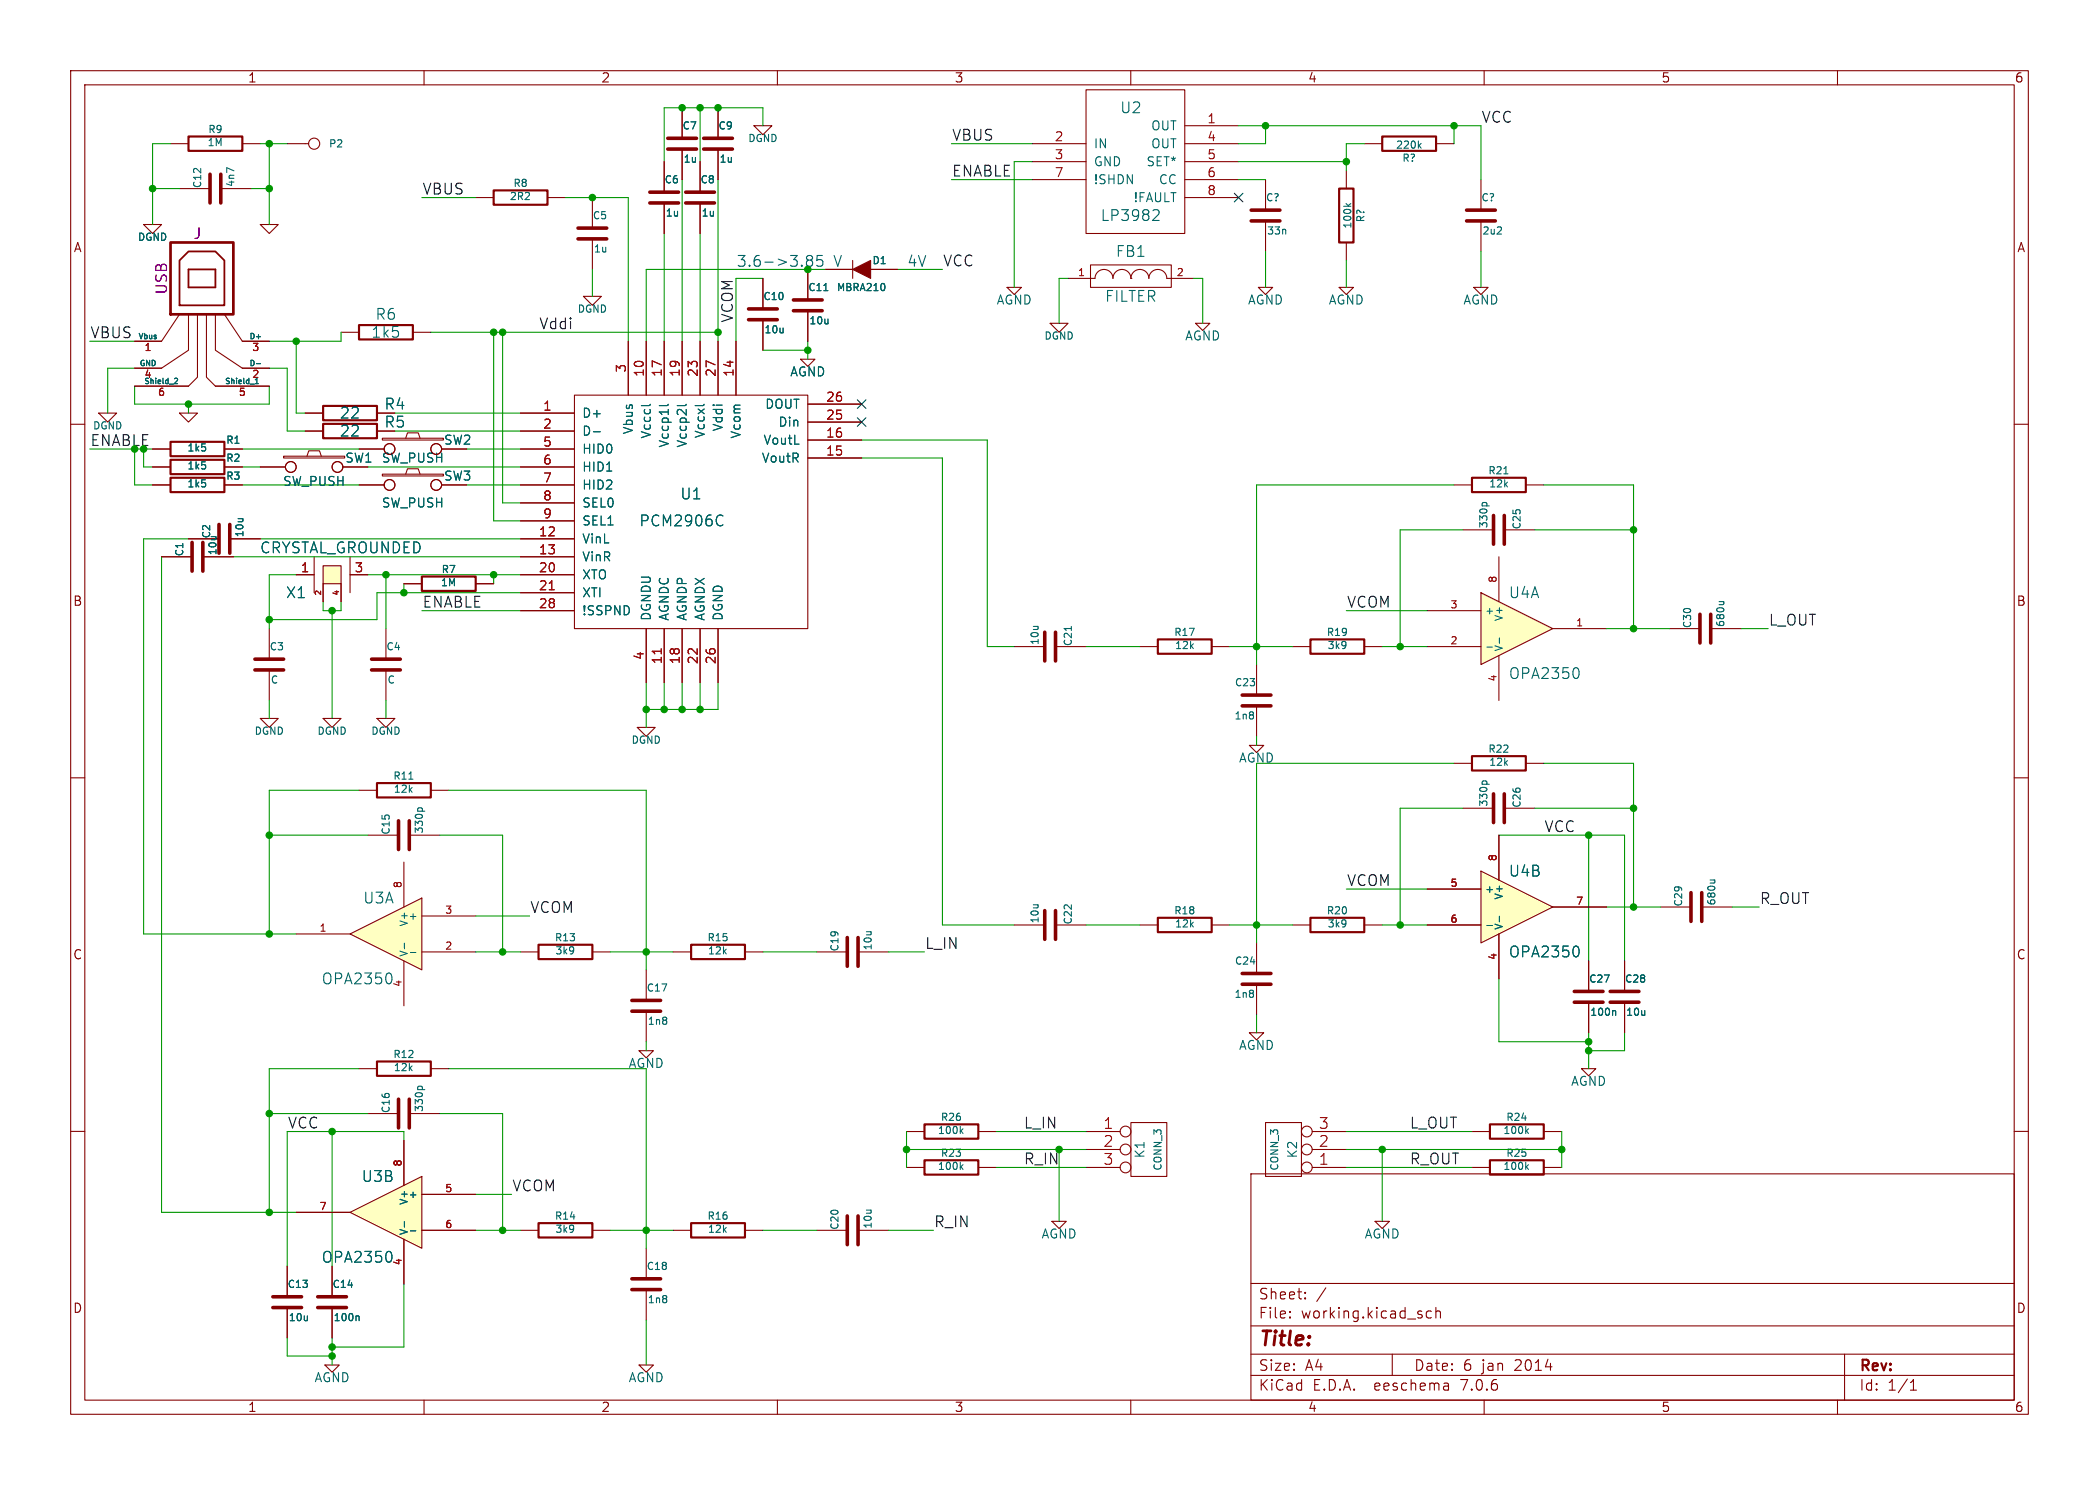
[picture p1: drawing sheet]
EESchema Schematic File Version 2
LIBS:crystals
LIBS:linear_regulators
LIBS:usb_codec
LIBS:conn
LIBS:usb-cache
EELAYER 24 0
EELAYER END
$Descr A4 11693 8268
encoding utf-8
Sheet 1 1
Title ""
Date "6 jan 2014"
Rev ""
Comp ""
Comment1 ""
Comment2 ""
Comment3 ""
Comment4 ""
$EndDescr
$Comp
L PCM2902C U1
U 1 1
P 3800 2800
F 0 "U1" H 3850 2850 60  0000 C CNN
F 1 "PCM2906C" H 3800 2700 60  0000 C CNN
F 2 "" H 3800 2800 60  0001 C CNN
F 3 "" H 3800 2800 60  0001 C CNN
	1    3800 2800
	1    0    0    -1  
$EndComp
$Comp
L USB J1
U 1 1
P 1150 1700
F 0 "J1" H 1200 1750 60  0001 C CNN
F 1 "USB" H 1150 1700 60  0001 C CNN
F 2 "" H 1150 1700 60  0001 C CNN
F 3 "" H 1150 1700 60  0001 C CNN
F 4 "J" H 1100 2100 60  0000 C CNN "Reference"
F 5 "USB" V 900 1850 60  0000 C CNN "Value"
F 6 "" H 1150 1700 60  0000 C CNN "Footprint"
F 7 "" H 1150 1700 60  0000 C CNN "Datasheet"
	1    1150 1700
	1    0    0    -1  
$EndComp
$Comp
L R R4
U 1 1
P 1950 2300
F 0 "R4" V 2000 2050 60  0000 C CNN
F 1 "22" V 1950 2300 60  0000 C CNN
F 2 "" H 1950 2300 60  0001 C CNN
F 3 "" H 1950 2300 60  0001 C CNN
	1    1950 2300
	0    -1   -1   0   
$EndComp
$Comp
L R R5
U 1 1
P 1950 2400
F 0 "R5" V 2000 2150 60  0000 C CNN
F 1 "22" V 1950 2400 60  0000 C CNN
F 2 "" H 1950 2400 60  0001 C CNN
F 3 "" H 1950 2400 60  0001 C CNN
	1    1950 2400
	0    -1   -1   0   
$EndComp
$Comp
L R R6
U 1 1
P 2150 1850
F 0 "R6" V 2250 1850 60  0000 C CNN
F 1 "1k5" V 2150 1850 60  0000 C CNN
F 2 "" H 2150 1850 60  0001 C CNN
F 3 "" H 2150 1850 60  0001 C CNN
	1    2150 1850
	0    -1   -1   0   
$EndComp
Text Label 2350 1100 0    60   ~ 0
VBUS
Text Label 500  1900 0    60   ~ 0
VBUS
$Comp
L R R8
U 1 1
P 2900 1100
F 0 "R8" V 2980 1100 40  0000 C CNN
F 1 "2R2" V 2907 1101 40  0000 C CNN
F 2 "~" V 2830 1100 30  0000 C CNN
F 3 "~" H 2900 1100 30  0000 C CNN
	1    2900 1100
	0    -1   -1   0   
$EndComp
$Comp
L C C5
U 1 1
P 3300 1300
F 0 "C5" H 3300 1400 40  0000 L CNN
F 1 "1u" H 3306 1215 40  0000 L CNN
F 2 "~" H 3338 1150 30  0000 C CNN
F 3 "~" H 3300 1300 60  0000 C CNN
	1    3300 1300
	1    0    0    -1  
$EndComp
$Comp
L DGND #PWR01
U 1 1
P 3300 1650
F 0 "#PWR01" H 3300 1650 40  0001 C CNN
F 1 "DGND" H 3300 1580 40  0000 C CNN
F 2 "" H 3300 1650 60  0000 C CNN
F 3 "" H 3300 1650 60  0000 C CNN
	1    3300 1650
	1    0    0    -1  
$EndComp
$Comp
L DGND #PWR02
U 1 1
P 600 2300
F 0 "#PWR02" H 600 2300 40  0001 C CNN
F 1 "DGND" H 600 2230 40  0000 C CNN
F 2 "" H 600 2300 60  0000 C CNN
F 3 "" H 600 2300 60  0000 C CNN
	1    600  2300
	1    0    0    -1  
$EndComp
Text Label 2350 3400 0    60   ~ 0
ENABLE
$Comp
L R R1
U 1 1
P 1100 2500
F 0 "R1" V 1150 2300 40  0000 C CNN
F 1 "1k5" V 1107 2501 40  0000 C CNN
F 2 "~" V 1030 2500 30  0000 C CNN
F 3 "~" H 1100 2500 30  0000 C CNN
	1    1100 2500
	0    -1   -1   0   
$EndComp
$Comp
L R R2
U 1 1
P 1100 2600
F 0 "R2" V 1150 2400 40  0000 C CNN
F 1 "1k5" V 1107 2601 40  0000 C CNN
F 2 "~" V 1030 2600 30  0000 C CNN
F 3 "~" H 1100 2600 30  0000 C CNN
	1    1100 2600
	0    -1   -1   0   
$EndComp
$Comp
L R R3
U 1 1
P 1100 2700
F 0 "R3" V 1150 2500 40  0000 C CNN
F 1 "1k5" V 1107 2701 40  0000 C CNN
F 2 "~" V 1030 2700 30  0000 C CNN
F 3 "~" H 1100 2700 30  0000 C CNN
	1    1100 2700
	0    -1   -1   0   
$EndComp
$Comp
L SW_PUSH SW2
U 1 1
P 2300 2500
F 0 "SW2" H 2550 2550 50  0000 C CNN
F 1 "SW_PUSH" H 2300 2450 50  0000 C CNN
F 2 "~" H 2300 2500 60  0000 C CNN
F 3 "~" H 2300 2500 60  0000 C CNN
	1    2300 2500
	1    0    0    -1  
$EndComp
$Comp
L SW_PUSH SW1
U 1 1
P 1750 2600
F 0 "SW1" H 2000 2650 50  0000 C CNN
F 1 "SW_PUSH" H 1750 2520 50  0000 C CNN
F 2 "~" H 1750 2600 60  0000 C CNN
F 3 "~" H 1750 2600 60  0000 C CNN
	1    1750 2600
	1    0    0    -1  
$EndComp
$Comp
L SW_PUSH SW3
U 1 1
P 2300 2700
F 0 "SW3" H 2550 2750 50  0000 C CNN
F 1 "SW_PUSH" H 2300 2600 50  0000 C CNN
F 2 "~" H 2300 2700 60  0000 C CNN
F 3 "~" H 2300 2700 60  0000 C CNN
	1    2300 2700
	1    0    0    -1  
$EndComp
Text Label 500  2500 0    60   ~ 0
ENABLE
$Comp
L R R7
U 1 1
P 2500 3250
F 0 "R7" V 2580 3250 40  0000 C CNN
F 1 "1M" V 2507 3251 40  0000 C CNN
F 2 "~" V 2430 3250 30  0000 C CNN
F 3 "~" H 2500 3250 30  0000 C CNN
	1    2500 3250
	0    -1   -1   0   
$EndComp
$Comp
L C C4
U 1 1
P 2150 3700
F 0 "C4" H 2150 3800 40  0000 L CNN
F 1 "C" H 2156 3615 40  0000 L CNN
F 2 "~" H 2188 3550 30  0000 C CNN
F 3 "~" H 2150 3700 60  0000 C CNN
	1    2150 3700
	1    0    0    -1  
$EndComp
$Comp
L C C3
U 1 1
P 1500 3700
F 0 "C3" H 1500 3800 40  0000 L CNN
F 1 "C" H 1506 3615 40  0000 L CNN
F 2 "~" H 1538 3550 30  0000 C CNN
F 3 "~" H 1500 3700 60  0000 C CNN
	1    1500 3700
	1    0    0    -1  
$EndComp
Text Label 5300 1000 0    60   ~ 0
ENABLE
Text Label 5250 1500 0    60   ~ 0
VCC
$Comp
L DIODE D1
U 1 1
P 4800 1500
F 0 "D1" H 4700 1450 40  0000 C CNN
F 1 "MBRA210" H 4800 1600 40  0000 C CNN
F 2 "~" H 4800 1500 60  0000 C CNN
F 3 "~" H 4800 1500 60  0000 C CNN
	1    4800 1500
	-1   0    0    1   
$EndComp
$Comp
L C C11
U 1 1
P 4500 1700
F 0 "C11" H 4500 1800 40  0000 L CNN
F 1 "10u" H 4506 1615 40  0000 L CNN
F 2 "~" H 4538 1550 30  0000 C CNN
F 3 "~" H 4500 1700 60  0000 C CNN
	1    4500 1700
	1    0    0    -1  
$EndComp
Wire Wire Line
	2200 2400 2900 2400
Wire Wire Line
	1700 2400 1600 2400
Wire Wire Line
	1600 2400 1600 2050
Wire Wire Line
	1600 2050 1500 2050
Wire Wire Line
	1500 1900 1900 1900
Wire Wire Line
	1650 1900 1650 2300
Wire Wire Line
	1650 2300 1700 2300
Wire Wire Line
	2200 2300 2900 2300
Connection ~ 1650 1900
Wire Wire Line
	500  1900 750  1900
Wire Wire Line
	1900 1900 1900 1850
Wire Wire Line
	3300 1650 3300 1500
Wire Wire Line
	3500 1100 3500 1900
Wire Wire Line
	3150 1100 3500 1100
Connection ~ 3300 1100
Wire Wire Line
	2650 1100 2350 1100
Wire Wire Line
	750  2050 600  2050
Wire Wire Line
	600  2050 600  2300
Wire Wire Line
	2900 3400 2350 3400
Wire Wire Line
	2600 2500 2900 2500
Wire Wire Line
	2000 2500 1350 2500
Wire Wire Line
	1350 2600 1450 2600
Wire Wire Line
	2050 2600 2900 2600
Wire Wire Line
	2600 2700 2900 2700
Wire Wire Line
	2000 2700 1350 2700
Wire Wire Line
	500  2500 850  2500
Wire Wire Line
	850  2600 800  2600
Wire Wire Line
	800  2600 800  2500
Connection ~ 800  2500
Wire Wire Line
	850  2700 750  2700
Wire Wire Line
	750  2700 750  2500
Connection ~ 750  2500
Wire Wire Line
	4000 1000 4000 1900
Wire Wire Line
	2400 1850 4000 1850
Wire Wire Line
	2900 2800 2800 2800
Wire Wire Line
	2800 2800 2800 1850
Connection ~ 2800 1850
Wire Wire Line
	2900 2900 2750 2900
Wire Wire Line
	2750 2900 2750 1850
Connection ~ 2750 1850
Wire Wire Line
	2050 3200 2900 3200
Wire Wire Line
	2100 3300 2900 3300
Wire Wire Line
	2100 3300 2100 3450
Wire Wire Line
	2100 3450 1500 3450
Wire Wire Line
	1500 3200 1500 3500
Wire Wire Line
	2750 3250 2750 3200
Connection ~ 2750 3200
Wire Wire Line
	2250 3250 2250 3300
Connection ~ 2250 3300
Wire Wire Line
	2150 3500 2150 3200
Connection ~ 2150 3200
Connection ~ 1500 3450
Wire Wire Line
	2150 4000 2150 3900
Wire Wire Line
	1500 4000 1500 3900
$Comp
L AGND #PWR08
U 1 1
P 4500 2000
F 0 "#PWR08" H 4500 2000 40  0001 C CNN
F 1 "AGND" H 4500 1930 50  0000 C CNN
F 2 "" H 4500 2000 60  0000 C CNN
F 3 "" H 4500 2000 60  0000 C CNN
	1    4500 2000
	1    0    0    -1  
$EndComp
Wire Wire Line
	4500 1900 4500 2000
Wire Wire Line
	3600 1500 4600 1500
Wire Wire Line
	3600 1500 3600 1900
Connection ~ 4500 1500
Wire Wire Line
	3700 1900 3700 1300
Wire Wire Line
	3800 1000 3800 1900
$Comp
L C C6
U 1 1
P 3700 1100
F 0 "C6" H 3700 1200 40  0000 L CNN
F 1 "1u" H 3706 1015 40  0000 L CNN
F 2 "~" H 3738 950 30  0000 C CNN
F 3 "~" H 3700 1100 60  0000 C CNN
	1    3700 1100
	1    0    0    -1  
$EndComp
$Comp
L C C7
U 1 1
P 3800 800
F 0 "C7" H 3800 900 40  0000 L CNN
F 1 "1u" H 3806 715 40  0000 L CNN
F 2 "~" H 3838 650 30  0000 C CNN
F 3 "~" H 3800 800 60  0000 C CNN
	1    3800 800 
	1    0    0    -1  
$EndComp
Wire Wire Line
	3700 900  3700 600 
Connection ~ 3700 600 
$Comp
L C C8
U 1 1
P 3900 1100
F 0 "C8" H 3900 1200 40  0000 L CNN
F 1 "1u" H 3906 1015 40  0000 L CNN
F 2 "~" H 3938 950 30  0000 C CNN
F 3 "~" H 3900 1100 60  0000 C CNN
	1    3900 1100
	1    0    0    -1  
$EndComp
Wire Wire Line
	3900 1900 3900 1300
Wire Wire Line
	3900 600  3900 900 
Connection ~ 3800 600 
$Comp
L C C9
U 1 1
P 4000 800
F 0 "C9" H 4000 900 40  0000 L CNN
F 1 "1u" H 4006 715 40  0000 L CNN
F 2 "~" H 4038 650 30  0000 C CNN
F 3 "~" H 4000 800 60  0000 C CNN
	1    4000 800 
	1    0    0    -1  
$EndComp
Connection ~ 3900 600 
Connection ~ 4000 1850
$Comp
L DGND #PWR010
U 1 1
P 4250 700
F 0 "#PWR010" H 4250 700 40  0001 C CNN
F 1 "DGND" H 4250 630 40  0000 C CNN
F 2 "" H 4250 700 60  0000 C CNN
F 3 "" H 4250 700 60  0000 C CNN
	1    4250 700 
	1    0    0    -1  
$EndComp
Wire Wire Line
	3700 600  4250 600 
Wire Wire Line
	4250 600  4250 700 
$Comp
L C C10
U 1 1
P 4250 1750
F 0 "C10" H 4250 1850 40  0000 L CNN
F 1 "10u" H 4256 1665 40  0000 L CNN
F 2 "~" H 4288 1600 30  0000 C CNN
F 3 "~" H 4250 1750 60  0000 C CNN
	1    4250 1750
	1    0    0    -1  
$EndComp
Wire Wire Line
	4500 1950 4250 1950
Connection ~ 4500 1950
Wire Wire Line
	4100 1900 4100 1550
Wire Wire Line
	4100 1550 4250 1550
$Comp
L DGND #PWR011
U 1 1
P 3600 4050
F 0 "#PWR011" H 3600 4050 40  0001 C CNN
F 1 "DGND" H 3600 3980 40  0000 C CNN
F 2 "" H 3600 4050 60  0000 C CNN
F 3 "" H 3600 4050 60  0000 C CNN
	1    3600 4050
	1    0    0    -1  
$EndComp
Wire Wire Line
	3800 3950 3800 3800
Wire Wire Line
	3700 3800 3700 3950
Wire Wire Line
	4000 3950 4000 3800
Wire Wire Line
	3600 3800 3600 4050
Connection ~ 3600 3950
$Comp
L C C2
U 1 1
P 1250 3000
F 0 "C2" H 1250 3100 40  0000 L CNN
F 1 "10u" H 1256 2915 40  0000 L CNN
F 2 "~" H 1288 2850 30  0000 C CNN
F 3 "~" H 1250 3000 60  0000 C CNN
	1    1250 3000
	0    -1   -1   0   
$EndComp
$Comp
L C C1
U 1 1
P 1100 3100
F 0 "C1" H 1100 3200 40  0000 L CNN
F 1 "10u" H 1106 3015 40  0000 L CNN
F 2 "~" H 1138 2950 30  0000 C CNN
F 3 "~" H 1100 3100 60  0000 C CNN
	1    1100 3100
	0    -1   -1   0   
$EndComp
Wire Wire Line
	2900 3000 1450 3000
Wire Wire Line
	2900 3100 1300 3100
Text Label 3000 1850 0    60   ~ 0
Vddi
$Comp
L TL082 U3
U 2 1
P 2150 6750
F 0 "U3" H 2100 6950 60  0000 L CNN
F 1 "OPA2350" H 2100 6500 60  0000 L CNN
F 2 "" H 2150 6750 60  0000 C CNN
F 3 "" H 2150 6750 60  0000 C CNN
	2    2150 6750
	-1   0    0    -1  
$EndComp
$Comp
L C C13
U 1 1
P 1600 7250
F 0 "C13" H 1600 7350 40  0000 L CNN
F 1 "10u" H 1606 7165 40  0000 L CNN
F 2 "~" H 1638 7100 30  0000 C CNN
F 3 "~" H 1600 7250 60  0000 C CNN
	1    1600 7250
	1    0    0    -1  
$EndComp
$Comp
L C C14
U 1 1
P 1850 7250
F 0 "C14" H 1850 7350 40  0000 L CNN
F 1 "100n" H 1856 7165 40  0000 L CNN
F 2 "~" H 1888 7100 30  0000 C CNN
F 3 "~" H 1850 7250 60  0000 C CNN
	1    1850 7250
	1    0    0    -1  
$EndComp
$Comp
L R R12
U 1 1
P 2250 5950
F 0 "R12" V 2330 5950 40  0000 C CNN
F 1 "12k" V 2257 5951 40  0000 C CNN
F 2 "~" V 2180 5950 30  0000 C CNN
F 3 "~" H 2250 5950 30  0000 C CNN
	1    2250 5950
	0    -1   -1   0   
$EndComp
$Comp
L C C16
U 1 1
P 2250 6200
F 0 "C16" H 2250 6300 40  0000 L CNN
F 1 "330p" H 2256 6115 40  0000 L CNN
F 2 "~" H 2288 6050 30  0000 C CNN
F 3 "~" H 2250 6200 60  0000 C CNN
	1    2250 6200
	0    -1   -1   0   
$EndComp
$Comp
L R R14
U 1 1
P 3150 6850
F 0 "R14" V 3230 6850 40  0000 C CNN
F 1 "3k9" V 3157 6851 40  0000 C CNN
F 2 "~" V 3080 6850 30  0000 C CNN
F 3 "~" H 3150 6850 30  0000 C CNN
	1    3150 6850
	0    -1   -1   0   
$EndComp
$Comp
L R R16
U 1 1
P 4000 6850
F 0 "R16" V 4080 6850 40  0000 C CNN
F 1 "12k" V 4007 6851 40  0000 C CNN
F 2 "~" V 3930 6850 30  0000 C CNN
F 3 "~" H 4000 6850 30  0000 C CNN
	1    4000 6850
	0    -1   -1   0   
$EndComp
$Comp
L C C20
U 1 1
P 4750 6850
F 0 "C20" H 4750 6950 40  0000 L CNN
F 1 "10u" H 4756 6765 40  0000 L CNN
F 2 "~" H 4788 6700 30  0000 C CNN
F 3 "~" H 4750 6850 60  0000 C CNN
	1    4750 6850
	0    -1   -1   0   
$EndComp
$Comp
L C C18
U 1 1
P 3600 7150
F 0 "C18" H 3600 7250 40  0000 L CNN
F 1 "1n8" H 3606 7065 40  0000 L CNN
F 2 "~" H 3638 7000 30  0000 C CNN
F 3 "~" H 3600 7150 60  0000 C CNN
	1    3600 7150
	1    0    0    -1  
$EndComp
Wire Wire Line
	4550 6850 4250 6850
Wire Wire Line
	3400 6850 3750 6850
Wire Wire Line
	3600 5950 3600 6950
Connection ~ 3600 6850
Wire Wire Line
	2650 6850 2900 6850
Wire Wire Line
	900  6750 1650 6750
Wire Wire Line
	1500 5950 1500 6750
Wire Wire Line
	1500 6200 2050 6200
Wire Wire Line
	2450 6200 2800 6200
Wire Wire Line
	2800 6200 2800 6850
Connection ~ 2800 6850
Wire Wire Line
	2000 5950 1500 5950
Connection ~ 1500 6200
Wire Wire Line
	2500 5950 3600 5950
$Comp
L TL082 U3
U 1 1
P 2150 5200
F 0 "U3" H 2100 5400 60  0000 L CNN
F 1 "OPA2350" H 2100 4950 60  0000 L CNN
F 2 "" H 2150 5200 60  0000 C CNN
F 3 "" H 2150 5200 60  0000 C CNN
	1    2150 5200
	-1   0    0    -1  
$EndComp
$Comp
L R R11
U 1 1
P 2250 4400
F 0 "R11" V 2330 4400 40  0000 C CNN
F 1 "12k" V 2257 4401 40  0000 C CNN
F 2 "~" V 2180 4400 30  0000 C CNN
F 3 "~" H 2250 4400 30  0000 C CNN
	1    2250 4400
	0    -1   -1   0   
$EndComp
$Comp
L C C15
U 1 1
P 2250 4650
F 0 "C15" H 2250 4750 40  0000 L CNN
F 1 "330p" H 2256 4565 40  0000 L CNN
F 2 "~" H 2288 4500 30  0000 C CNN
F 3 "~" H 2250 4650 60  0000 C CNN
	1    2250 4650
	0    -1   -1   0   
$EndComp
$Comp
L R R13
U 1 1
P 3150 5300
F 0 "R13" V 3230 5300 40  0000 C CNN
F 1 "3k9" V 3157 5301 40  0000 C CNN
F 2 "~" V 3080 5300 30  0000 C CNN
F 3 "~" H 3150 5300 30  0000 C CNN
	1    3150 5300
	0    -1   -1   0   
$EndComp
$Comp
L R R15
U 1 1
P 4000 5300
F 0 "R15" V 4080 5300 40  0000 C CNN
F 1 "12k" V 4007 5301 40  0000 C CNN
F 2 "~" V 3930 5300 30  0000 C CNN
F 3 "~" H 4000 5300 30  0000 C CNN
	1    4000 5300
	0    -1   -1   0   
$EndComp
$Comp
L C C19
U 1 1
P 4750 5300
F 0 "C19" H 4750 5400 40  0000 L CNN
F 1 "10u" H 4756 5215 40  0000 L CNN
F 2 "~" H 4788 5150 30  0000 C CNN
F 3 "~" H 4750 5300 60  0000 C CNN
	1    4750 5300
	0    -1   -1   0   
$EndComp
$Comp
L C C17
U 1 1
P 3600 5600
F 0 "C17" H 3600 5700 40  0000 L CNN
F 1 "1n8" H 3606 5515 40  0000 L CNN
F 2 "~" H 3638 5450 30  0000 C CNN
F 3 "~" H 3600 5600 60  0000 C CNN
	1    3600 5600
	1    0    0    -1  
$EndComp
Wire Wire Line
	4550 5300 4250 5300
Wire Wire Line
	3400 5300 3750 5300
Wire Wire Line
	3600 4400 3600 5400
Connection ~ 3600 5300
Wire Wire Line
	2650 5300 2900 5300
Wire Wire Line
	800  5200 1650 5200
Wire Wire Line
	1500 4400 1500 5200
Wire Wire Line
	1500 4650 2050 4650
Wire Wire Line
	2450 4650 2800 4650
Wire Wire Line
	2800 4650 2800 5300
Connection ~ 2800 5300
Wire Wire Line
	2000 4400 1500 4400
Connection ~ 1500 4650
Wire Wire Line
	2500 4400 3600 4400
$Comp
L TL082 U4
U 2 1
P 8450 5050
F 0 "U4" H 8400 5250 60  0000 L CNN
F 1 "OPA2350" H 8400 4800 60  0000 L CNN
F 2 "" H 8450 5050 60  0000 C CNN
F 3 "" H 8450 5050 60  0000 C CNN
	2    8450 5050
	1    0    0    -1  
$EndComp
$Comp
L R R22
U 1 1
P 8350 4250
F 0 "R22" V 8430 4250 40  0000 C CNN
F 1 "12k" V 8357 4251 40  0000 C CNN
F 2 "~" V 8280 4250 30  0000 C CNN
F 3 "~" H 8350 4250 30  0000 C CNN
	1    8350 4250
	0    1    -1   0   
$EndComp
$Comp
L C C26
U 1 1
P 8350 4500
F 0 "C26" H 8350 4600 40  0000 L CNN
F 1 "330p" H 8356 4415 40  0000 L CNN
F 2 "~" H 8388 4350 30  0000 C CNN
F 3 "~" H 8350 4500 60  0000 C CNN
	1    8350 4500
	0    1    -1   0   
$EndComp
$Comp
L R R20
U 1 1
P 7450 5150
F 0 "R20" V 7530 5150 40  0000 C CNN
F 1 "3k9" V 7457 5151 40  0000 C CNN
F 2 "~" V 7380 5150 30  0000 C CNN
F 3 "~" H 7450 5150 30  0000 C CNN
	1    7450 5150
	0    1    -1   0   
$EndComp
$Comp
L R R18
U 1 1
P 6600 5150
F 0 "R18" V 6680 5150 40  0000 C CNN
F 1 "12k" V 6607 5151 40  0000 C CNN
F 2 "~" V 6530 5150 30  0000 C CNN
F 3 "~" H 6600 5150 30  0000 C CNN
	1    6600 5150
	0    1    -1   0   
$EndComp
$Comp
L C C22
U 1 1
P 5850 5150
F 0 "C22" H 5850 5250 40  0000 L CNN
F 1 "10u" H 5856 5065 40  0000 L CNN
F 2 "~" H 5888 5000 30  0000 C CNN
F 3 "~" H 5850 5150 60  0000 C CNN
	1    5850 5150
	0    1    -1   0   
$EndComp
$Comp
L C C24
U 1 1
P 7000 5450
F 0 "C24" H 7000 5550 40  0000 L CNN
F 1 "1n8" H 7006 5365 40  0000 L CNN
F 2 "~" H 7038 5300 30  0000 C CNN
F 3 "~" H 7000 5450 60  0000 C CNN
	1    7000 5450
	-1   0    0    -1  
$EndComp
Wire Wire Line
	6050 5150 6350 5150
Wire Wire Line
	6850 5150 7200 5150
Wire Wire Line
	7000 4250 7000 5250
Connection ~ 7000 5150
Wire Wire Line
	7700 5150 7950 5150
Wire Wire Line
	8950 5050 9250 5050
Wire Wire Line
	9100 4250 9100 5050
Wire Wire Line
	9100 4500 8550 4500
Wire Wire Line
	8150 4500 7800 4500
Wire Wire Line
	7800 4500 7800 5150
Connection ~ 7800 5150
Wire Wire Line
	8600 4250 9100 4250
Connection ~ 9100 4500
Wire Wire Line
	8100 4250 7000 4250
$Comp
L TL082 U4
U 1 1
P 8450 3500
F 0 "U4" H 8400 3700 60  0000 L CNN
F 1 "OPA2350" H 8400 3250 60  0000 L CNN
F 2 "" H 8450 3500 60  0000 C CNN
F 3 "" H 8450 3500 60  0000 C CNN
	1    8450 3500
	1    0    0    -1  
$EndComp
$Comp
L R R21
U 1 1
P 8350 2700
F 0 "R21" V 8430 2700 40  0000 C CNN
F 1 "12k" V 8357 2701 40  0000 C CNN
F 2 "~" V 8280 2700 30  0000 C CNN
F 3 "~" H 8350 2700 30  0000 C CNN
	1    8350 2700
	0    1    -1   0   
$EndComp
$Comp
L C C25
U 1 1
P 8350 2950
F 0 "C25" H 8350 3050 40  0000 L CNN
F 1 "330p" H 8356 2865 40  0000 L CNN
F 2 "~" H 8388 2800 30  0000 C CNN
F 3 "~" H 8350 2950 60  0000 C CNN
	1    8350 2950
	0    1    -1   0   
$EndComp
$Comp
L R R19
U 1 1
P 7450 3600
F 0 "R19" V 7530 3600 40  0000 C CNN
F 1 "3k9" V 7457 3601 40  0000 C CNN
F 2 "~" V 7380 3600 30  0000 C CNN
F 3 "~" H 7450 3600 30  0000 C CNN
	1    7450 3600
	0    1    -1   0   
$EndComp
$Comp
L R R17
U 1 1
P 6600 3600
F 0 "R17" V 6680 3600 40  0000 C CNN
F 1 "12k" V 6607 3601 40  0000 C CNN
F 2 "~" V 6530 3600 30  0000 C CNN
F 3 "~" H 6600 3600 30  0000 C CNN
	1    6600 3600
	0    1    -1   0   
$EndComp
$Comp
L C C21
U 1 1
P 5850 3600
F 0 "C21" H 5850 3700 40  0000 L CNN
F 1 "10u" H 5856 3515 40  0000 L CNN
F 2 "~" H 5888 3450 30  0000 C CNN
F 3 "~" H 5850 3600 60  0000 C CNN
	1    5850 3600
	0    1    -1   0   
$EndComp
$Comp
L C C23
U 1 1
P 7000 3900
F 0 "C23" H 7000 4000 40  0000 L CNN
F 1 "1n8" H 7006 3815 40  0000 L CNN
F 2 "~" H 7038 3750 30  0000 C CNN
F 3 "~" H 7000 3900 60  0000 C CNN
	1    7000 3900
	-1   0    0    -1  
$EndComp
Wire Wire Line
	6050 3600 6350 3600
Wire Wire Line
	6850 3600 7200 3600
Wire Wire Line
	7000 2700 7000 3700
Connection ~ 7000 3600
Wire Wire Line
	7700 3600 7950 3600
Wire Wire Line
	8950 3500 9300 3500
Wire Wire Line
	9100 2700 9100 3500
Wire Wire Line
	9100 2950 8550 2950
Wire Wire Line
	8150 2950 7800 2950
Wire Wire Line
	7800 2950 7800 3600
Connection ~ 7800 3600
Wire Wire Line
	8600 2700 9100 2700
Connection ~ 9100 2950
Wire Wire Line
	8100 2700 7000 2700
Wire Wire Line
	800  5200 800  3000
Wire Wire Line
	800  3000 1050 3000
Connection ~ 1500 5200
Wire Wire Line
	900  6750 900  3100
Connection ~ 1500 6750
Wire Wire Line
	1600 6300 2250 6300
Wire Wire Line
	1850 6300 1850 7050
Wire Wire Line
	1600 7050 1600 6300
Connection ~ 1850 6300
Wire Wire Line
	2250 6300 2250 6350
Wire Wire Line
	2250 7150 2250 7500
$Comp
L AGND #PWR013
U 1 1
P 1850 7600
F 0 "#PWR013" H 1850 7600 40  0001 C CNN
F 1 "AGND" H 1850 7530 50  0000 C CNN
F 2 "" H 1850 7600 60  0000 C CNN
F 3 "" H 1850 7600 60  0000 C CNN
	1    1850 7600
	1    0    0    -1  
$EndComp
Wire Wire Line
	2250 7500 1850 7500
Wire Wire Line
	1850 7450 1850 7600
Connection ~ 1850 7500
Wire Wire Line
	1600 7450 1600 7550
Wire Wire Line
	1600 7550 1850 7550
Connection ~ 1850 7550
$Comp
L AGND #PWR014
U 1 1
P 3600 7600
F 0 "#PWR014" H 3600 7600 40  0001 C CNN
F 1 "AGND" H 3600 7530 50  0000 C CNN
F 2 "" H 3600 7600 60  0000 C CNN
F 3 "" H 3600 7600 60  0000 C CNN
	1    3600 7600
	1    0    0    -1  
$EndComp
Wire Wire Line
	3600 7350 3600 7600
Text Label 4100 1800 1    60   ~ 0
VCOM
Text Label 2850 6650 0    60   ~ 0
VCOM
Wire Wire Line
	2850 6650 2650 6650
$Comp
L AGND #PWR015
U 1 1
P 3600 5850
F 0 "#PWR015" H 3600 5850 40  0001 C CNN
F 1 "AGND" H 3600 5780 50  0000 C CNN
F 2 "" H 3600 5850 60  0000 C CNN
F 3 "" H 3600 5850 60  0000 C CNN
	1    3600 5850
	1    0    0    -1  
$EndComp
Wire Wire Line
	3600 5850 3600 5800
Wire Wire Line
	4950 5300 5150 5300
Wire Wire Line
	4950 6850 5200 6850
Text Label 5150 5300 0    60   ~ 0
L_IN
Text Label 5200 6850 0    60   ~ 0
R_IN
Text Notes 5050 1500 0    60   ~ 0
4V
Text Notes 4100 1500 0    60   ~ 0
3.6->3.85 V
Wire Wire Line
	2650 5100 2950 5100
Text Label 2950 5100 0    60   ~ 0
VCOM
Wire Wire Line
	7500 3400 7950 3400
Wire Wire Line
	7500 4950 7950 4950
Text Label 7500 4950 0    60   ~ 0
VCOM
Text Label 7500 3400 0    60   ~ 0
VCOM
$Comp
L AGND #PWR016
U 1 1
P 7000 4150
F 0 "#PWR016" H 7000 4150 40  0001 C CNN
F 1 "AGND" H 7000 4080 50  0000 C CNN
F 2 "" H 7000 4150 60  0000 C CNN
F 3 "" H 7000 4150 60  0000 C CNN
	1    7000 4150
	1    0    0    -1  
$EndComp
$Comp
L AGND #PWR017
U 1 1
P 7000 5750
F 0 "#PWR017" H 7000 5750 40  0001 C CNN
F 1 "AGND" H 7000 5680 50  0000 C CNN
F 2 "" H 7000 5750 60  0000 C CNN
F 3 "" H 7000 5750 60  0000 C CNN
	1    7000 5750
	1    0    0    -1  
$EndComp
Wire Wire Line
	7000 5750 7000 5650
Wire Wire Line
	7000 4150 7000 4100
Wire Wire Line
	4800 2550 5250 2550
Wire Wire Line
	5250 2550 5250 5150
Wire Wire Line
	5250 5150 5650 5150
Wire Wire Line
	4800 2450 5500 2450
Wire Wire Line
	5500 2450 5500 3600
Wire Wire Line
	5500 3600 5650 3600
$Comp
L C C27
U 1 1
P 8850 5550
F 0 "C27" H 8850 5650 40  0000 L CNN
F 1 "100n" H 8856 5465 40  0000 L CNN
F 2 "~" H 8888 5400 30  0000 C CNN
F 3 "~" H 8850 5550 60  0000 C CNN
	1    8850 5550
	1    0    0    -1  
$EndComp
$Comp
L C C28
U 1 1
P 9050 5550
F 0 "C28" H 9050 5650 40  0000 L CNN
F 1 "10u" H 9056 5465 40  0000 L CNN
F 2 "~" H 9088 5400 30  0000 C CNN
F 3 "~" H 9050 5550 60  0000 C CNN
	1    9050 5550
	1    0    0    -1  
$EndComp
Wire Wire Line
	8350 4650 9050 4650
Wire Wire Line
	9050 4650 9050 5350
Wire Wire Line
	8850 5350 8850 4650
Connection ~ 8850 4650
Wire Wire Line
	8350 5450 8350 5800
Wire Wire Line
	8850 5750 8850 5950
Wire Wire Line
	9050 5750 9050 5850
$Comp
L AGND #PWR018
U 1 1
P 8850 5950
F 0 "#PWR018" H 8850 5950 40  0001 C CNN
F 1 "AGND" H 8850 5880 50  0000 C CNN
F 2 "" H 8850 5950 60  0000 C CNN
F 3 "" H 8850 5950 60  0000 C CNN
	1    8850 5950
	1    0    0    -1  
$EndComp
Wire Wire Line
	8350 5800 8850 5800
Connection ~ 8850 5800
Wire Wire Line
	9050 5850 8850 5850
Connection ~ 8850 5850
Connection ~ 9100 3500
Connection ~ 9100 5050
$Comp
L C C30
U 1 1
P 9500 3500
F 0 "C30" H 9500 3600 40  0000 L CNN
F 1 "680u" H 9506 3415 40  0000 L CNN
F 2 "~" H 9538 3350 30  0000 C CNN
F 3 "~" H 9500 3500 60  0000 C CNN
	1    9500 3500
	0    -1   -1   0   
$EndComp
$Comp
L C C29
U 1 1
P 9450 5050
F 0 "C29" H 9450 5150 40  0000 L CNN
F 1 "680u" H 9456 4965 40  0000 L CNN
F 2 "~" H 9488 4900 30  0000 C CNN
F 3 "~" H 9450 5050 60  0000 C CNN
	1    9450 5050
	0    -1   -1   0   
$EndComp
Wire Wire Line
	9700 3500 9850 3500
Wire Wire Line
	9650 5050 9800 5050
Text Label 9850 3500 0    60   ~ 0
L_OUT
Text Label 9800 5050 0    60   ~ 0
R_OUT
$Comp
L AGND #PWR019
U 1 1
P 5900 6800
F 0 "#PWR019" H 5900 6800 40  0001 C CNN
F 1 "AGND" H 5900 6730 50  0000 C CNN
F 2 "" H 5900 6800 60  0000 C CNN
F 3 "" H 5900 6800 60  0000 C CNN
	1    5900 6800
	1    0    0    -1  
$EndComp
$Comp
L AGND #PWR020
U 1 1
P 7700 6800
F 0 "#PWR020" H 7700 6800 40  0001 C CNN
F 1 "AGND" H 7700 6730 50  0000 C CNN
F 2 "" H 7700 6800 60  0000 C CNN
F 3 "" H 7700 6800 60  0000 C CNN
	1    7700 6800
	1    0    0    -1  
$EndComp
Wire Wire Line
	7500 6400 8700 6400
Wire Wire Line
	7700 6400 7700 6800
Wire Wire Line
	5050 6400 6050 6400
Wire Wire Line
	5900 6400 5900 6800
Wire Wire Line
	5550 6500 6050 6500
Wire Wire Line
	5550 6300 6050 6300
Wire Wire Line
	7500 6500 8200 6500
Wire Wire Line
	7500 6300 8200 6300
Text Label 5700 6500 0    60   ~ 0
R_IN
Text Label 5700 6300 0    60   ~ 0
L_IN
Text Label 7850 6300 0    60   ~ 0
L_OUT
Text Label 7850 6500 0    60   ~ 0
R_OUT
Text Label 8600 4650 0    60   ~ 0
VCC
Text Label 1600 6300 0    60   ~ 0
VCC
$Comp
L R R26
U 1 1
P 5300 6300
F 0 "R26" V 5380 6300 40  0000 C CNN
F 1 "100k" V 5307 6301 40  0000 C CNN
F 2 "~" V 5230 6300 30  0000 C CNN
F 3 "~" H 5300 6300 30  0000 C CNN
	1    5300 6300
	0    -1   -1   0   
$EndComp
$Comp
L R R23
U 1 1
P 5300 6500
F 0 "R23" V 5380 6500 40  0000 C CNN
F 1 "100k" V 5307 6501 40  0000 C CNN
F 2 "~" V 5230 6500 30  0000 C CNN
F 3 "~" H 5300 6500 30  0000 C CNN
	1    5300 6500
	0    -1   -1   0   
$EndComp
$Comp
L R R24
U 1 1
P 8450 6300
F 0 "R24" V 8530 6300 40  0000 C CNN
F 1 "100k" V 8457 6301 40  0000 C CNN
F 2 "~" V 8380 6300 30  0000 C CNN
F 3 "~" H 8450 6300 30  0000 C CNN
	1    8450 6300
	0    -1   -1   0   
$EndComp
$Comp
L R R25
U 1 1
P 8450 6500
F 0 "R25" V 8530 6500 40  0000 C CNN
F 1 "100k" V 8457 6501 40  0000 C CNN
F 2 "~" V 8380 6500 30  0000 C CNN
F 3 "~" H 8450 6500 30  0000 C CNN
	1    8450 6500
	0    -1   -1   0   
$EndComp
Wire Wire Line
	8700 6300 8700 6500
Connection ~ 7700 6400
Connection ~ 8700 6400
Wire Wire Line
	5050 6300 5050 6500
Connection ~ 5050 6400
Connection ~ 5900 6400
$Comp
L CONN_1 P2
U 1 1
P 1750 800
F 0 "P2" H 1830 800 40  0000 L CNN
F 1 "CONN_1" H 1750 855 30  0001 C CNN
F 2 "" H 1750 800 60  0000 C CNN
F 3 "" H 1750 800 60  0000 C CNN
	1    1750 800 
	1    0    0    -1  
$EndComp
$Comp
L DGND #PWR022
U 1 1
P 5900 1800
F 0 "#PWR022" H 5900 1800 40  0001 C CNN
F 1 "DGND" H 5900 1730 40  0000 C CNN
F 2 "" H 5900 1800 60  0000 C CNN
F 3 "" H 5900 1800 60  0000 C CNN
	1    5900 1800
	1    0    0    -1  
$EndComp
$Comp
L AGND #PWR023
U 1 1
P 6700 1800
F 0 "#PWR023" H 6700 1800 40  0001 C CNN
F 1 "AGND" H 6700 1730 50  0000 C CNN
F 2 "" H 6700 1800 60  0000 C CNN
F 3 "" H 6700 1800 60  0000 C CNN
	1    6700 1800
	1    0    0    -1  
$EndComp
$Comp
L CONN_3 K1
U 1 1
P 6400 6400
F 0 "K1" V 6350 6400 50  0000 C CNN
F 1 "CONN_3" V 6450 6400 40  0000 C CNN
F 2 "" H 6400 6400 60  0000 C CNN
F 3 "" H 6400 6400 60  0000 C CNN
	1    6400 6400
	1    0    0    -1  
$EndComp
$Comp
L CONN_3 K2
U 1 1
P 7150 6400
F 0 "K2" V 7100 6400 50  0000 C CNN
F 1 "CONN_3" V 7200 6400 40  0000 C CNN
F 2 "" H 7150 6400 60  0000 C CNN
F 3 "" H 7150 6400 60  0000 C CNN
	1    7150 6400
	-1   0    0    1   
$EndComp
$Comp
L LP3982 U2
U 1 1
P 6300 900
F 0 "U2" H 6300 1200 60  0000 C CNN
F 1 "LP3982" H 6300 600 60  0000 C CNN
F 2 "" H 6300 900 60  0000 C CNN
F 3 "" H 6300 900 60  0000 C CNN
	1    6300 900 
	1    0    0    -1  
$EndComp
Text Label 5300 800  0    60   ~ 0
VBUS
Wire Wire Line
	5750 1000 5300 1000
Wire Wire Line
	5750 800  5300 800 
Wire Wire Line
	5250 1500 5000 1500
$Comp
L R R?
U 1 1
P 7850 800
F 0 "R?" V 7930 800 40  0000 C CNN
F 1 "220k" V 7857 801 40  0000 C CNN
F 2 "" V 7780 800 30  0000 C CNN
F 3 "" H 7850 800 30  0000 C CNN
	1    7850 800 
	0    1    1    0   
$EndComp
$Comp
L R R?
U 1 1
P 7500 1200
F 0 "R?" V 7580 1200 40  0000 C CNN
F 1 "100k" V 7507 1201 40  0000 C CNN
F 2 "" V 7430 1200 30  0000 C CNN
F 3 "" H 7500 1200 30  0000 C CNN
	1    7500 1200
	1    0    0    -1  
$EndComp
$Comp
L C C?
U 1 1
P 7050 1200
F 0 "C?" H 7050 1300 40  0000 L CNN
F 1 "33n" H 7056 1115 40  0000 L CNN
F 2 "" H 7088 1050 30  0000 C CNN
F 3 "" H 7050 1200 60  0000 C CNN
	1    7050 1200
	1    0    0    -1  
$EndComp
Wire Wire Line
	6900 700  8250 700 
Wire Wire Line
	6900 1000 7050 1000
Wire Wire Line
	6900 800  7050 800 
Wire Wire Line
	7050 800  7050 700 
Connection ~ 7050 700 
Wire Wire Line
	6900 900  7500 900 
Wire Wire Line
	7500 800  7500 950 
Wire Wire Line
	8100 700  8100 800 
Wire Wire Line
	7600 800  7500 800 
Connection ~ 7500 900 
$Comp
L C C?
U 1 1
P 8250 1200
F 0 "C?" H 8250 1300 40  0000 L CNN
F 1 "2u2" H 8256 1115 40  0000 L CNN
F 2 "" H 8288 1050 30  0000 C CNN
F 3 "" H 8250 1200 60  0000 C CNN
	1    8250 1200
	1    0    0    -1  
$EndComp
Wire Wire Line
	8250 700  8250 1000
Connection ~ 8100 700 
$Comp
L AGND #PWR?
U 1 1
P 8250 1600
F 0 "#PWR?" H 8250 1600 40  0001 C CNN
F 1 "AGND" H 8250 1530 50  0000 C CNN
F 2 "" H 8250 1600 60  0000 C CNN
F 3 "" H 8250 1600 60  0000 C CNN
	1    8250 1600
	1    0    0    -1  
$EndComp
$Comp
L AGND #PWR?
U 1 1
P 7500 1600
F 0 "#PWR?" H 7500 1600 40  0001 C CNN
F 1 "AGND" H 7500 1530 50  0000 C CNN
F 2 "" H 7500 1600 60  0000 C CNN
F 3 "" H 7500 1600 60  0000 C CNN
	1    7500 1600
	1    0    0    -1  
$EndComp
$Comp
L AGND #PWR?
U 1 1
P 7050 1600
F 0 "#PWR?" H 7050 1600 40  0001 C CNN
F 1 "AGND" H 7050 1530 50  0000 C CNN
F 2 "" H 7050 1600 60  0000 C CNN
F 3 "" H 7050 1600 60  0000 C CNN
	1    7050 1600
	1    0    0    -1  
$EndComp
Wire Wire Line
	8250 1400 8250 1600
Wire Wire Line
	7500 1600 7500 1450
Wire Wire Line
	7050 1400 7050 1600
Wire Wire Line
	5750 900  5650 900 
Wire Wire Line
	5650 900  5650 1600
$Comp
L AGND #PWR?
U 1 1
P 5650 1600
F 0 "#PWR?" H 5650 1600 40  0001 C CNN
F 1 "AGND" H 5650 1530 50  0000 C CNN
F 2 "" H 5650 1600 60  0000 C CNN
F 3 "" H 5650 1600 60  0000 C CNN
	1    5650 1600
	1    0    0    -1  
$EndComp
NoConn ~ 6900 1100
Text Label 8250 700  0    60   ~ 0
VCC
$Comp
L GND #PWR?
U 1 1
P 1050 2300
F 0 "#PWR?" H 1050 2300 30  0001 C CNN
F 1 "GND" H 1050 2230 30  0001 C CNN
F 2 "" H 1050 2300 60  0000 C CNN
F 3 "" H 1050 2300 60  0000 C CNN
	1    1050 2300
	1    0    0    -1  
$EndComp
Wire Wire Line
	1050 2300 1050 2250
Connection ~ 1050 2250
Connection ~ 4000 600 
$Comp
L FILTER FB1
U 1 1
P 6300 1550
F 0 "FB1" H 6300 1700 60  0000 C CNN
F 1 "FILTER" H 6300 1450 60  0000 C CNN
F 2 "" H 6300 1550 60  0000 C CNN
F 3 "" H 6300 1550 60  0000 C CNN
	1    6300 1550
	1    0    0    -1  
$EndComp
Wire Wire Line
	6650 1550 6700 1550
Wire Wire Line
	6700 1550 6700 1800
Wire Wire Line
	5950 1550 5900 1550
Wire Wire Line
	5900 1550 5900 1800
Wire Wire Line
	3600 3950 4000 3950
Connection ~ 3700 3950
Wire Wire Line
	3900 3950 3900 3800
Connection ~ 3800 3950
Connection ~ 3900 3950
NoConn ~ 4800 2250
NoConn ~ 4800 2350
$Comp
L R R9
U 1 1
P 1200 800
F 0 "R9" V 1280 800 40  0000 C CNN
F 1 "1M" V 1207 801 40  0000 C CNN
F 2 "" V 1130 800 30  0000 C CNN
F 3 "" H 1200 800 30  0000 C CNN
	1    1200 800 
	0    -1   -1   0   
$EndComp
$Comp
L C C12
U 1 1
P 1200 1050
F 0 "C12" H 1200 1150 40  0000 L CNN
F 1 "4n7" H 1206 965 40  0000 L CNN
F 2 "" H 1238 900 30  0000 C CNN
F 3 "" H 1200 1050 60  0000 C CNN
	1    1200 1050
	0    -1   -1   0   
$EndComp
Wire Wire Line
	1000 1050 850  1050
Wire Wire Line
	850  800  850  1250
Wire Wire Line
	850  800  950  800 
Wire Wire Line
	1400 1050 1500 1050
Wire Wire Line
	1500 800  1500 1250
Wire Wire Line
	1450 800  1600 800 
Connection ~ 850  1050
Connection ~ 1500 1050
$Comp
L DGND #PWR?
U 1 1
P 850 1250
F 0 "#PWR?" H 850 1250 40  0001 C CNN
F 1 "DGND" H 850 1180 40  0000 C CNN
F 2 "" H 850 1250 60  0000 C CNN
F 3 "" H 850 1250 60  0000 C CNN
	1    850  1250
	1    0    0    -1  
$EndComp
$Comp
L GND #PWR?
U 1 1
P 1500 1250
F 0 "#PWR?" H 1500 1250 30  0001 C CNN
F 1 "GND" H 1500 1180 30  0001 C CNN
F 2 "" H 1500 1250 60  0000 C CNN
F 3 "" H 1500 1250 60  0000 C CNN
	1    1500 1250
	1    0    0    -1  
$EndComp
Connection ~ 1500 800 
Wire Wire Line
	1500 2250 1500 2150
Wire Wire Line
	750  2250 1500 2250
Wire Wire Line
	750  2150 750  2250
$Comp
L CRYSTAL_GROUNDED X1
U 1 1
P 1850 3200
F 0 "X1" H 1650 3100 60  0000 C CNN
F 1 "CRYSTAL_GROUNDED" H 1900 3350 60  0000 C CNN
F 2 "" H 1850 3200 60  0000 C CNN
F 3 "" H 1850 3200 60  0000 C CNN
	1    1850 3200
	1    0    0    -1  
$EndComp
Wire Wire Line
	1650 3200 1500 3200
Wire Wire Line
	1800 3350 1800 3400
Wire Wire Line
	1800 3400 1900 3400
Wire Wire Line
	1900 3400 1900 3350
Wire Wire Line
	1850 3400 1850 4000
Connection ~ 1850 3400
$Comp
L DGND #PWR?
U 1 1
P 2150 4000
F 0 "#PWR?" H 2150 4000 40  0001 C CNN
F 1 "DGND" H 2150 3930 40  0000 C CNN
F 2 "" H 2150 4000 60  0000 C CNN
F 3 "" H 2150 4000 60  0000 C CNN
	1    2150 4000
	1    0    0    -1  
$EndComp
$Comp
L DGND #PWR?
U 1 1
P 1850 4000
F 0 "#PWR?" H 1850 4000 40  0001 C CNN
F 1 "DGND" H 1850 3930 40  0000 C CNN
F 2 "" H 1850 4000 60  0000 C CNN
F 3 "" H 1850 4000 60  0000 C CNN
	1    1850 4000
	1    0    0    -1  
$EndComp
$Comp
L DGND #PWR?
U 1 1
P 1500 4000
F 0 "#PWR?" H 1500 4000 40  0001 C CNN
F 1 "DGND" H 1500 3930 40  0000 C CNN
F 2 "" H 1500 4000 60  0000 C CNN
F 3 "" H 1500 4000 60  0000 C CNN
	1    1500 4000
	1    0    0    -1  
$EndComp
$EndSCHEMATC
